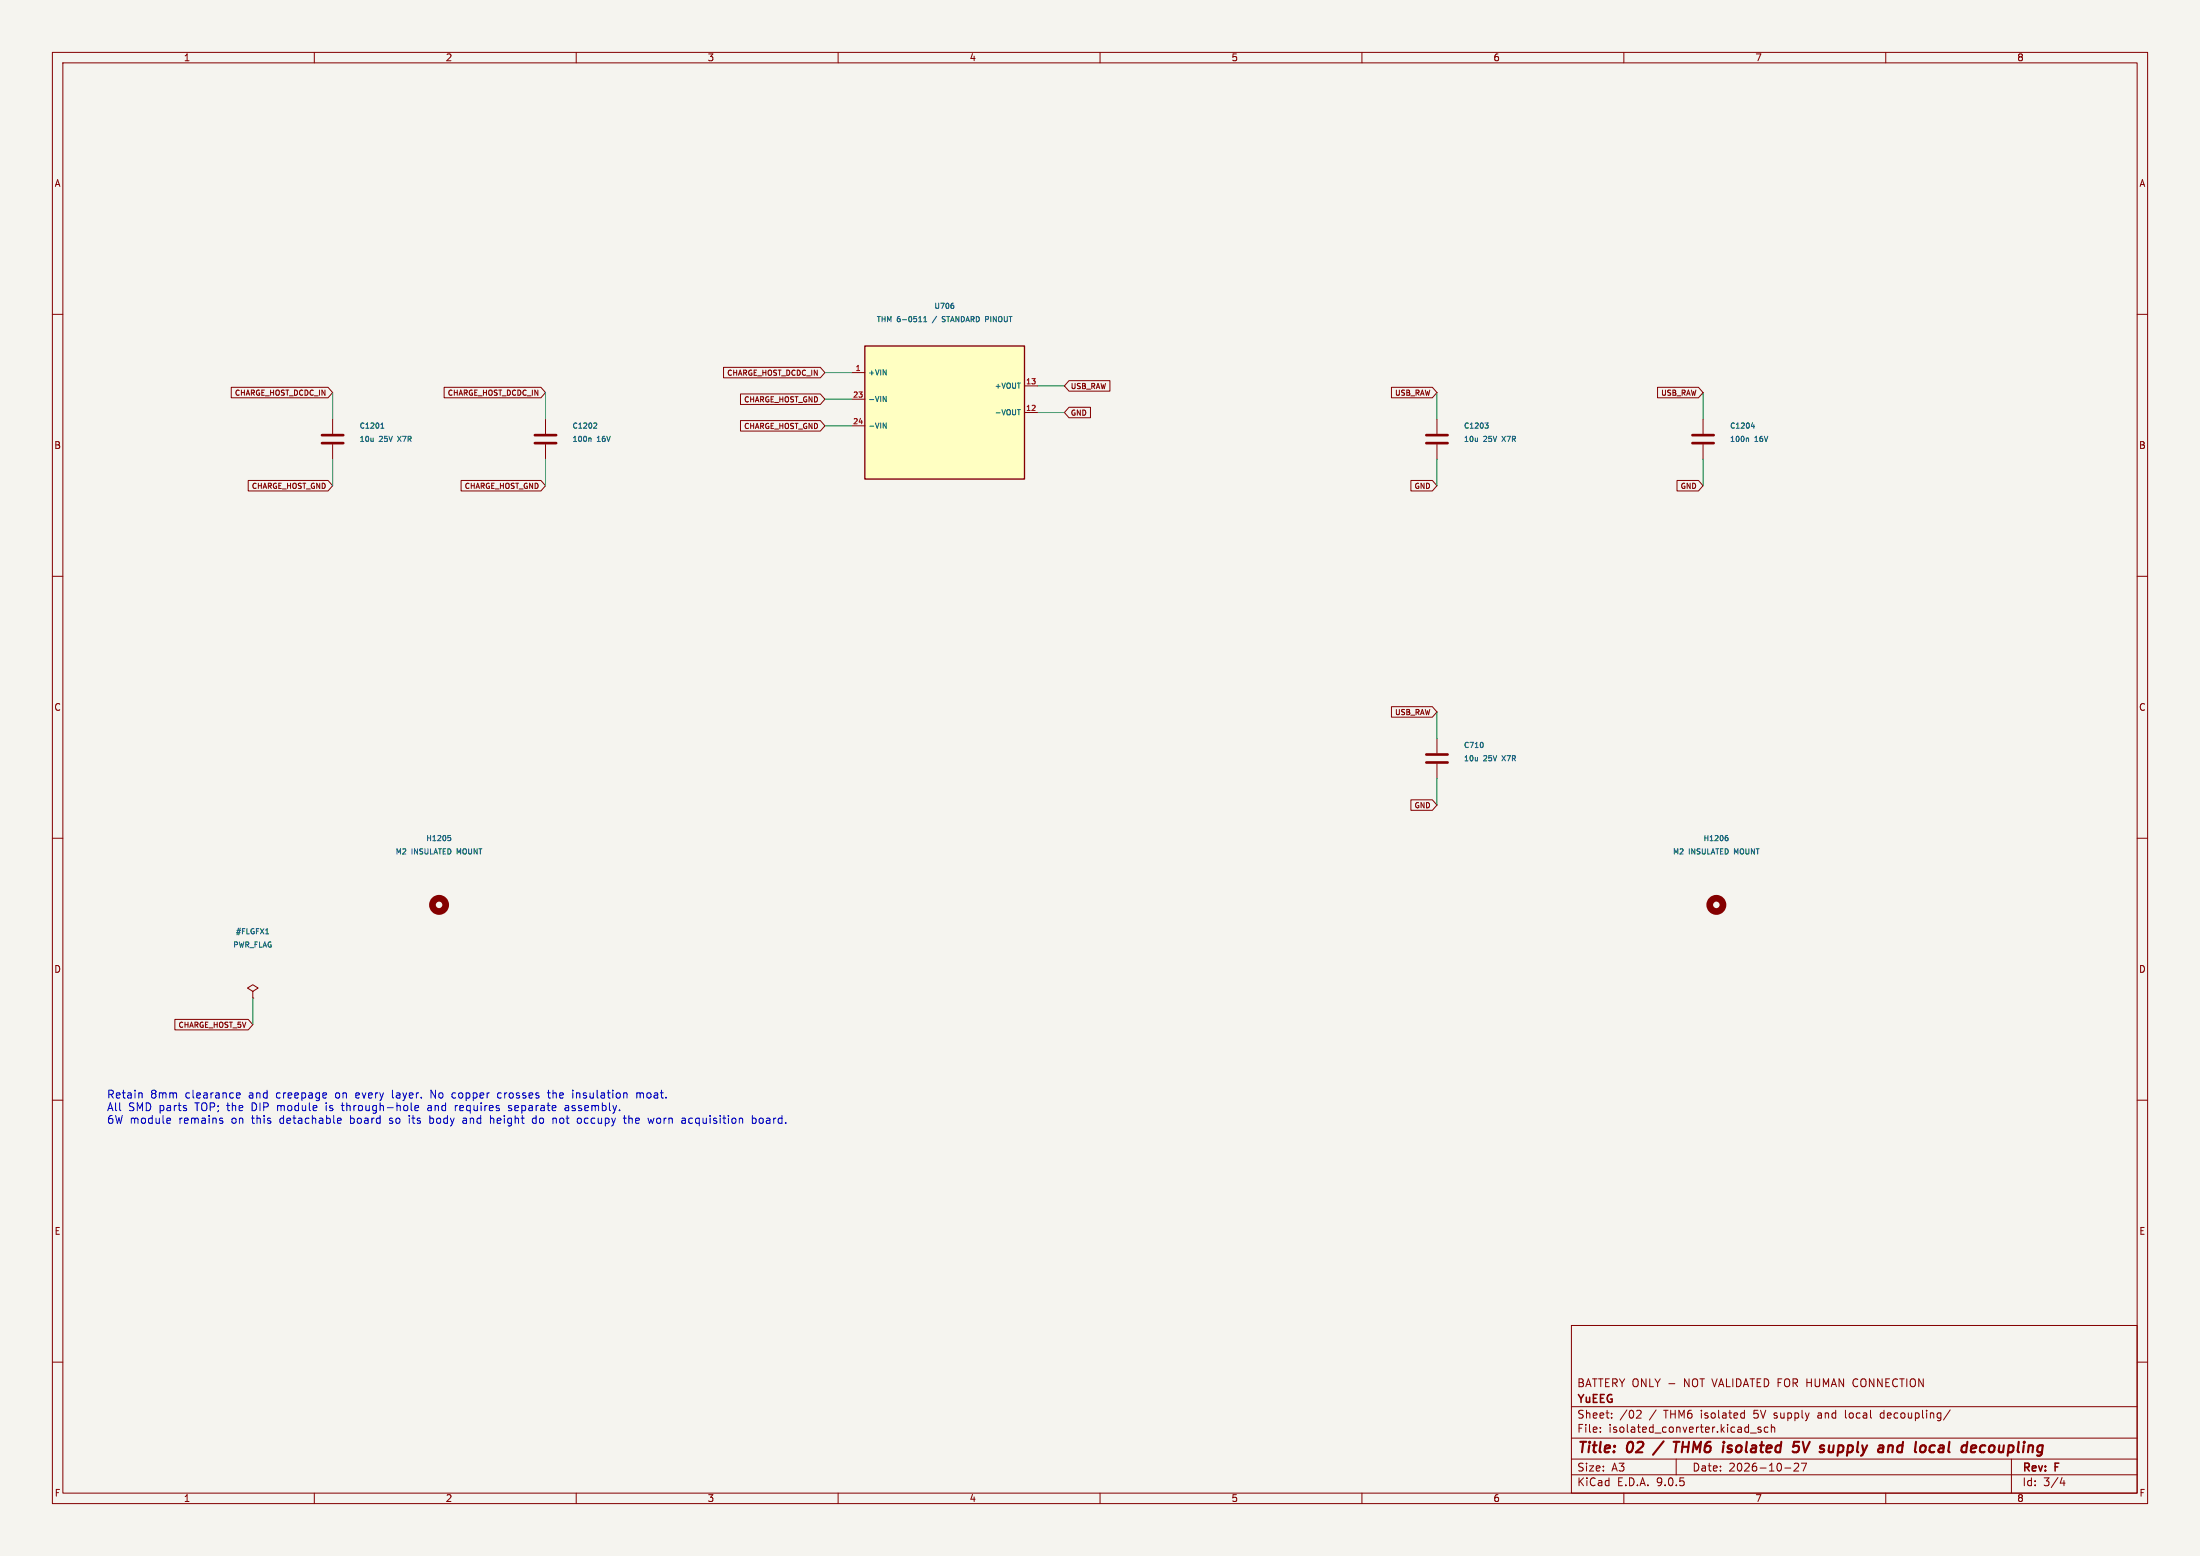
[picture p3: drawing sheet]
<svg xmlns="http://www.w3.org/2000/svg" width="420mm" height="297mm" viewBox="0 0 420 297" stroke-linecap="round" stroke-linejoin="round" font-family="sans-serif">
<path d="M0 0h420v297h-420z" fill="#f5f4ef" stroke="#f5f4ef" stroke-width=".19"/>
<g fill="none" stroke="#840000" stroke-width=".19">
<path d="M10 10h400v277h-400zM12 12h396v273h-396zM60 10v2M110 10v2M160 10v2M210 10v2M260 10v2M310 10v2M360 10v2M10 60h2M408 60h2M10 110h2"/>
<path d="M408 110h2M10 160h2M274.3 141v2.8M274.3 145.8v2.8M408 160h2M48.3 189.2l1-.6-1-.6-1.1 .6 1.1 .6v1.3M48.3 190.5h.1M10 210h2M408 210h2M300 253h108v32h-108zM10 260h2M300 278.5h108"/>
<path d="M300 274.5h108M300 268.5h108M305.5 273.2v.2M305.5 272.5v.1M307.7 270.5v.2M307.7 269.8v.1M312.7 269.2l.5 .1 .1 .3-.9 1.1h.9M320 278.5v3M332.6 269.7l.4 .1M333 270.6l-.4 .1M333 269.2v1.5M334.2 273.5h1.1"/>
<path d="M336.2 272.5l-.4-.1-.2 .2 .1 .2 .5 .2v.3h-.6M337.5 272.5l-.4-.1-.3 .3 .1 .6h.6M338.2 272.5l.2-.1 .3 .1 .1 .9M338.2 271.9v1.5M342.5 279.4l.6-.1 .2 .1 .1 .3-1 1.1h1M343.9 279.3h1l-.7 1.5M347.1 270.2v.4M352.3 269.2v1.3l.2 .2M359.5 269.7l-.4 .1-.2 .2 .1 .5 .5 .2M372.3 269.1l-1.3 1.9M384 278.5v6.5M408 260h2"/>
<path d="M60 285v2M110 285v2M160 285v2M210 285v2M260 285v2M300 281.5h108M310 285v2M340.7 280.2h1.2M360 285v2M393.7 282l-.4 1.1h.9M394 282.6v1"/>
</g>
<g fill="none" stroke="#840000" stroke-width=".4">
<path d="M317.6 275.1l-2 2.6M319.5 275.2h1.1M320.1 275.2l-.3 2M329.9 276.4l.6 .2M330.6 276.9l-.3 .3h-.4M330.6 276a.5 .5 0 0 0-.8 .2M342.5 275.2h1M342.6 276h.5l.3 .3v.5l-.4 .4M344.2 275.2l.4 2 .9-2M362.6 275.9l-.4 .4-.1 .5 .2 .3 .6 .1M370.5 275.9l-.2 .1M370.9 276.4h-.5a.4 .4 0 0 0-.4 .4 .4 .4 0 0 0 .3 .4h.5"/>
<path d="M378.5 275.9l.5 .1M378.9 277.1l-.2 .1M380.5 275.9a.62 .62 0 0 0-.8 .4v.7l.6 .2"/>
</g>
<path d="M283.1 141.9v.6M50.7 178.3h.6" fill="none" stroke="#006464" stroke-width=".19"/>
<path d="M272.3 144h4.1M272.3 145.5h4.1" fill="none" stroke="#840000" stroke-width=".51"/>
<path d="M165.1 66h30.5v25.4h-30.5z" fill="#ffffc2"/>
<path d="M165.1 66h30.5v25.4h-30.5z" fill="none" stroke="#840000" stroke-width=".25"/>
<g fill="none" stroke="#840000" stroke-width=".19">
<path d="M44.1 73.9h18.5l.9 1-.9 1h-18.5zM84.8 73.9h18.5l.8 1-.8 1h-18.5zM138.1 70.1h18.5l.9 1-.9 1h-18.5zM141.4 75.2h15.2l.9 1-.9 1h-15.2zM162.6 71.1h2.5M162.6 76.2h2.5M195.6 73.7h2.5M195.6 78.7h2.5M204.1 77.7h4.1v2h-4.1l-.9-1zM204.1 72.7h7.8v2h-7.8l-.9-1zM265.6 73.9h7.8l.9 1-.9 1h-7.8zM316.4 73.9h7.8l.9 1-.9 1h-7.8z"/>
<path d="M47.4 91.7h15.2l.9 1-.9 1h-15.2zM63.5 80v2.8M63.5 84.8v2.8M88 91.7h15.3l.8 1-.8 1h-15.3zM104.1 80v2.8M104.1 84.8v2.8M141.4 80.3h15.2l.9 1-.9 1h-15.2zM162.6 81.3h2.5M269.3 91.7h4.1l.9 1-.9 1h-4.1zM274.3 80v2.8M274.3 84.8v2.8M320.1 91.7h4.1l.9 1-.9 1h-4.1z"/>
<path d="M325.1 80v2.8M325.1 84.8v2.8M265.6 134.9h7.8l.9 1-.9 1h-7.8zM269.3 152.7h4.1l.9 1-.9 1h-4.1zM33.4 194.6h14l.9 1-.9 1h-14z"/>
</g>
<g fill="none" stroke="#006464" stroke-width=".19">
<path d="M182 58.3v.5M168.6 75.7l.6 1v-1M175.4 61.4h.6M176.3 61.4h.6M176.3 60.7l.3-.3v1M179.9 61.4h.1M179.9 60.5v.3M194.2 78.2h.6M72.7 81.7h.6M72.8 81l.2-.3v1M112.5 83.6l.3 .2v.5M113.5 80.7l.3 .1 .1 .2-.6 .7h.6"/>
<path d="M168.6 80.7l.6 1v-1M283.5 80.7h.6l-.3 .4 .3 .1v.3l-.2 .2h-.3M333.5 83.6l.3 .2v.5M334.3 81.4h.7M334.8 81.1v.6M85.5 159.5h.5M85.6 159.9h.3l.2 .1-.1 .4-.4 .1M329.5 159.9l.4 .1v.4l-.4 .1M329.6 159.5h.2"/>
</g>
<path d="M61.5 83.1h4M61.5 84.6h4M102.1 83.1h4.1M102.1 84.6h4.1M272.3 83.1h4.1M272.3 84.6h4.1M323.1 83.1h4.1M323.1 84.6h4.1" fill="none" stroke="#840000" stroke-width=".51"/>
<g fill="none" stroke="#840000" stroke-width="1.3">
<circle cx="83.8" cy="172.7" r="1.27"/>
<circle cx="327.7" cy="172.7" r="1.27"/>
</g>
<g fill="none" stroke="#009600" stroke-width=".19">
<path d="M63.5 74.9v5.1M104.1 74.9v5.1M157.5 76.2h5.1M157.5 71.1h5.1M198.1 78.7h5.1M198.1 73.7h5.1M274.3 74.9v5.1M325.1 74.9v5.1M63.5 87.6v5.1M104.1 87.6v5.1M157.5 81.3h5.1M274.3 87.6v5.1"/>
<path d="M325.1 87.6v5.1M274.3 135.9v5.1M274.3 148.6v5.1M48.3 190.5v5.1"/>
</g>
<g fill="none" stroke="#0000c2" stroke-width=".19">
<path d="M26.9 208.6l.2 .2v.8M32.5 214.4h-.4M32.5 213.5l.1 .3-.8 .1M42.1 213.9l.4 .1 .1 .2-.3 .2h-.2M42.3 213.4l.2 .1M45.1 209.1l.7-.1v-.3l-.5-.1-.2 .2 .1 .7h.6M62.3 211v1M64.6 213.4l.5 .1v.3l-.7 .1M65.1 214.4h-.5M65.1 211h.6M65.3 210.5v1.3l.3 .2M74.3 214.4h.2"/>
<path d="M74.4 213.5v.4M74.9 208.1l.1 1.4M78.1 213.4v1M78.5 211.8l.2 .2M79.3 211.1v.8h.5M79.8 211.1l.1 .3-.7 .1M82.1 214.4h.4M82.1 212.9v1.5M82.1 211l-.4 .1M82.2 211.4h-.4a.29 .29 0 0 0-.2 .3 .29 .29 0 0 0 .2 .3h.4M82.3 209.6v-1.5l.8 1.5M82.5 213.4l-.4 .1"/>
<path d="M86.3 209.5l.5 .1M86.8 208.6l-.5 .1M86.9 211v1M87.1 211.1l-.2 .2M88.9 213.9h-.3a.29 .29 0 0 0-.3 .2 .29 .29 0 0 0 .3 .3h.3M93.6 212.9v1.5M93.7 213.5l-.1 .1M94.2 213.5l.1 .9M95.6 208.6l-.5 .1-.1 .2 .1 .6 .5 .1M97.6 211.1l-.3-.1-.2 .2v.2l.5 .2v.3h-.5M101.8 213.5l-.2 .2 .1 .6 .2 .1h.4M102.3 212.9v1.5"/>
<path d="M104.5 208.6h.6M104.7 208.1v1.3l.4 .2M106.1 213.5l.1 .9M107.9 211.1h.6l.1 .9M108.6 211.4h-.5a.29 .29 0 0 0-.3 .3 .29 .29 0 0 0 .3 .3l.5-.1M110.1 208.6v1M110.3 208.6l-.2 .1M110.9 213.6l.1 .5-.3 .3M119 213.4h.6M119.2 212.9v1.3M119.3 214.4h.3M120.1 212.9v1.5"/>
<path d="M120.5 213.4l-.4 .2M121.6 208.7l.4-.1 .2 .2M121.6 208.6v1M122.2 208.8v.8M122.6 208.6l-.3 .1-.1 .1M124.8 213.4l-.2 1M131.8 213.4l-.3 .3v.4l.3 .3M143.6 213.5l.5-.1 .2 .3-.1 .7h-.6M143.6 212.9v1.5M145.4 213.4l-.3 .1-.2 .2 .1 .6 .4 .1"/>
</g>
<g font-size="2.8" fill="#840000">
<text x="301" y="277.9">Title:</text>
<text x="310.6" y="277.9">02</text>
<text x="321.2" y="277.9">THM6</text>
<text x="331.3" y="277.9">isolated</text>
<text x="345.6" y="277.9">5V</text>
<text x="351.5" y="277.9">supply</text>
<text x="363.4" y="277.9">and</text>
<text x="371.2" y="277.9">local</text>
<text x="381" y="277.9">decoupling</text>
</g>
<g font-size="2.1" fill="#0000c2">
<text x="20.3" y="210">Retain</text>
<text x="28.7" y="210">8mm</text>
<text x="35.4" y="210">clearance</text>
<text x="47.6" y="210">and</text>
<text x="53" y="210">creepage</text>
<text x="64.5" y="210">on</text>
<text x="68.5" y="210">every</text>
<text x="75.6" y="210">layer.</text>
<text x="83.1" y="210">No</text>
<text x="87.3" y="210">copper</text>
<text x="96.2" y="210">crosses</text>
<text x="106" y="210">the</text>
<text x="110.8" y="210">insulation</text>
<text x="123.1" y="210">moat.</text>
<text x="20.3" y="212.4">All</text>
<text x="20.3" y="214.8">6W module</text>
<text x="24.5" y="212.4">SMD parts</text>
<text x="34.2" y="214.8">remains</text>
<text x="37.4" y="212.4">TOP; the</text>
<text x="44.4" y="214.8">on</text>
<text x="48.4" y="214.8">this</text>
<text x="48.5" y="212.4">DIP</text>
<text x="53.5" y="212.4">module</text>
<text x="53.8" y="214.8">detachable</text>
<text x="62.9" y="212.4">is</text>
<text x="66.1" y="212.4">through-hole</text>
<text x="67.4" y="214.8">board</text>
<text x="75.1" y="214.8">so</text>
<text x="78.9" y="214.8">its</text>
<text x="82.7" y="212.4">and</text>
<text x="83" y="214.8">body</text>
<text x="88" y="212.4">requires</text>
<text x="89.5" y="214.8">and</text>
<text x="94.9" y="214.8">height</text>
<text x="98.4" y="212.4">separate</text>
<text x="103.1" y="214.8">do</text>
<text x="107.1" y="214.8">not</text>
<text x="109.3" y="212.4">assembly.</text>
<text x="112" y="214.8">occupy</text>
<text x="121.1" y="214.8">the</text>
<text x="125.9" y="214.8">worn</text>
<text x="132.4" y="214.8">acquisition</text>
<text x="146" y="214.8">board.</text>
</g>
<g font-size="2.1" fill="#840000">
<text x="301" y="268.2">YuEEG</text>
<text x="301" y="265">BATTERY ONLY -</text>
<text x="321.6" y="265">NOT VALIDATED FOR HUMAN CONNECTION</text>
<text x="301" y="273.7">File:</text>
<text x="301" y="271">Sheet:</text>
<text x="307.1" y="273.7">isolated_converter.kicad_sch</text>
<text x="309.2" y="271">/02</text>
<text x="314.9" y="271">/</text>
<text x="317.8" y="271">THM6</text>
<text x="325" y="271">isolated</text>
<text x="335.2" y="271">5V supply</text>
<text x="347.7" y="271">and</text>
<text x="353.1" y="271">local</text>
<text x="360" y="271">decoupling/</text>
<text x="301" y="281.1">Size:</text>
<text x="307.6" y="281.1">A3</text>
<text x="323" y="281.1">Date:</text>
<text x="330" y="281.1">2026-10-27</text>
<text x="386" y="281.3">Rev:</text>
<text x="392.4" y="281.3">F</text>
<text x="301" y="283.9">KiCad</text>
<text x="308.7" y="283.9">E.D.A.</text>
<text x="316.3" y="283.9">9.0.5</text>
<text x="386" y="283.9">Id:</text>
<text x="390.1" y="283.9">3/4</text>
</g>
<g font-size="1.8" fill="#840000">
<text x="35" y="11.9">1</text>
<text x="85" y="11.9">2</text>
<text x="135" y="11.9">3</text>
<text x="185" y="11.9">4</text>
<text x="235" y="11.9">5</text>
<text x="285" y="11.9">6</text>
<text x="335" y="11.9">7</text>
<text x="385" y="11.9">8</text>
<text x="10.3" y="35.9">A</text>
<text x="408.3" y="35.9">A</text>
<text x="10.3" y="85.9">B</text>
<text x="408.2" y="85.9">B</text>
<text x="10.3" y="135.9">C</text>
<text x="408.2" y="135.9">C</text>
<text x="10.3" y="185.9">D</text>
<text x="408.2" y="185.9">D</text>
<text x="10.3" y="235.9">E</text>
<text x="408.3" y="235.9">E</text>
<text x="10.3" y="285.9">F</text>
<text x="35" y="286.9">1</text>
<text x="85" y="286.9">2</text>
<text x="135" y="286.9">3</text>
<text x="185" y="286.9">4</text>
<text x="235" y="286.9">5</text>
<text x="285" y="286.9">6</text>
<text x="335" y="286.9">7</text>
<text x="385" y="286.9">8</text>
<text x="408.3" y="285.9">F</text>
</g>
<g font-size="1.4" fill="#006464">
<text x="178.3" y="59.1">U706</text>
<text x="167.3" y="61.7">THM 6-0511</text>
<text x="178.2" y="61.7">/</text>
<text x="180.3" y="61.7">STANDARD PINOUT</text>
<text x="165.7" y="71.8">+VIN</text>
<text x="165.7" y="76.9">-VIN</text>
<text x="189.8" y="74.4">+VOUT</text>
<text x="68.5" y="82">C1201</text>
<text x="109.2" y="82">C1202</text>
<text x="165.7" y="82">-VIN</text>
<text x="189.8" y="79.5">-VOUT</text>
<text x="279.4" y="82">C1203</text>
<text x="330.2" y="82">C1204</text>
<text x="68.5" y="84.5">10u</text>
<text x="72.4" y="84.5">25V</text>
<text x="76.1" y="84.5">X7R</text>
<text x="109.2" y="84.5">100n</text>
<text x="114" y="84.5">16V</text>
<text x="279.4" y="84.5">10u</text>
<text x="283.2" y="84.5">25V</text>
<text x="287" y="84.5">X7R</text>
<text x="330.2" y="84.5">100n</text>
<text x="334.9" y="84.5">16V</text>
<text x="279.4" y="143">C710</text>
<text x="279.4" y="145.5">10u</text>
<text x="283.2" y="145.5">25V</text>
<text x="287" y="145.5">X7R</text>
<text x="81.3" y="160.7">H1205</text>
<text x="325.1" y="160.7">H1206</text>
<text x="75.4" y="163.3">M2</text>
<text x="78.5" y="163.3">INSULATED</text>
<text x="87.4" y="163.3">MOUNT</text>
<text x="319.3" y="163.3">M2</text>
<text x="322.4" y="163.3">INSULATED</text>
<text x="331.3" y="163.3">MOUNT</text>
<text x="44.9" y="178.5">#FLGFX1</text>
<text x="44.4" y="181.1">PWR_FLAG</text>
</g>
<g font-size="1.4" fill="#840000">
<text x="138.7" y="71.9">CHARGE_HOST_DCDC_IN</text>
<text x="44.7" y="75.7">CHARGE_HOST_DCDC_IN</text>
<text x="85.3" y="75.7">CHARGE_HOST_DCDC_IN</text>
<text x="141.9" y="77">CHARGE_HOST_GND</text>
<text x="204.3" y="74.5">USB_RAW</text>
<text x="266.2" y="75.7">USB_RAW</text>
<text x="317" y="75.7">USB_RAW</text>
<text x="141.9" y="82.1">CHARGE_HOST_GND</text>
<text x="204.3" y="79.5">GND</text>
<text x="47.9" y="93.5">CHARGE_HOST_GND</text>
<text x="88.6" y="93.5">CHARGE_HOST_GND</text>
<text x="269.9" y="93.5">GND</text>
<text x="320.7" y="93.5">GND</text>
<text x="266.2" y="136.7">USB_RAW</text>
<text x="269.9" y="154.5">GND</text>
<text x="33.9" y="196.4">CHARGE_HOST_5V</text>
</g>
<g font-size="1.4" fill="#a90000">
<text x="163.2" y="70.9">1</text>
<text x="162.7" y="75.9">23</text>
<text x="195.8" y="73.4">13</text>
<text x="162.7" y="81">24</text>
<text x="195.8" y="78.5">12</text>
</g>
</svg>
